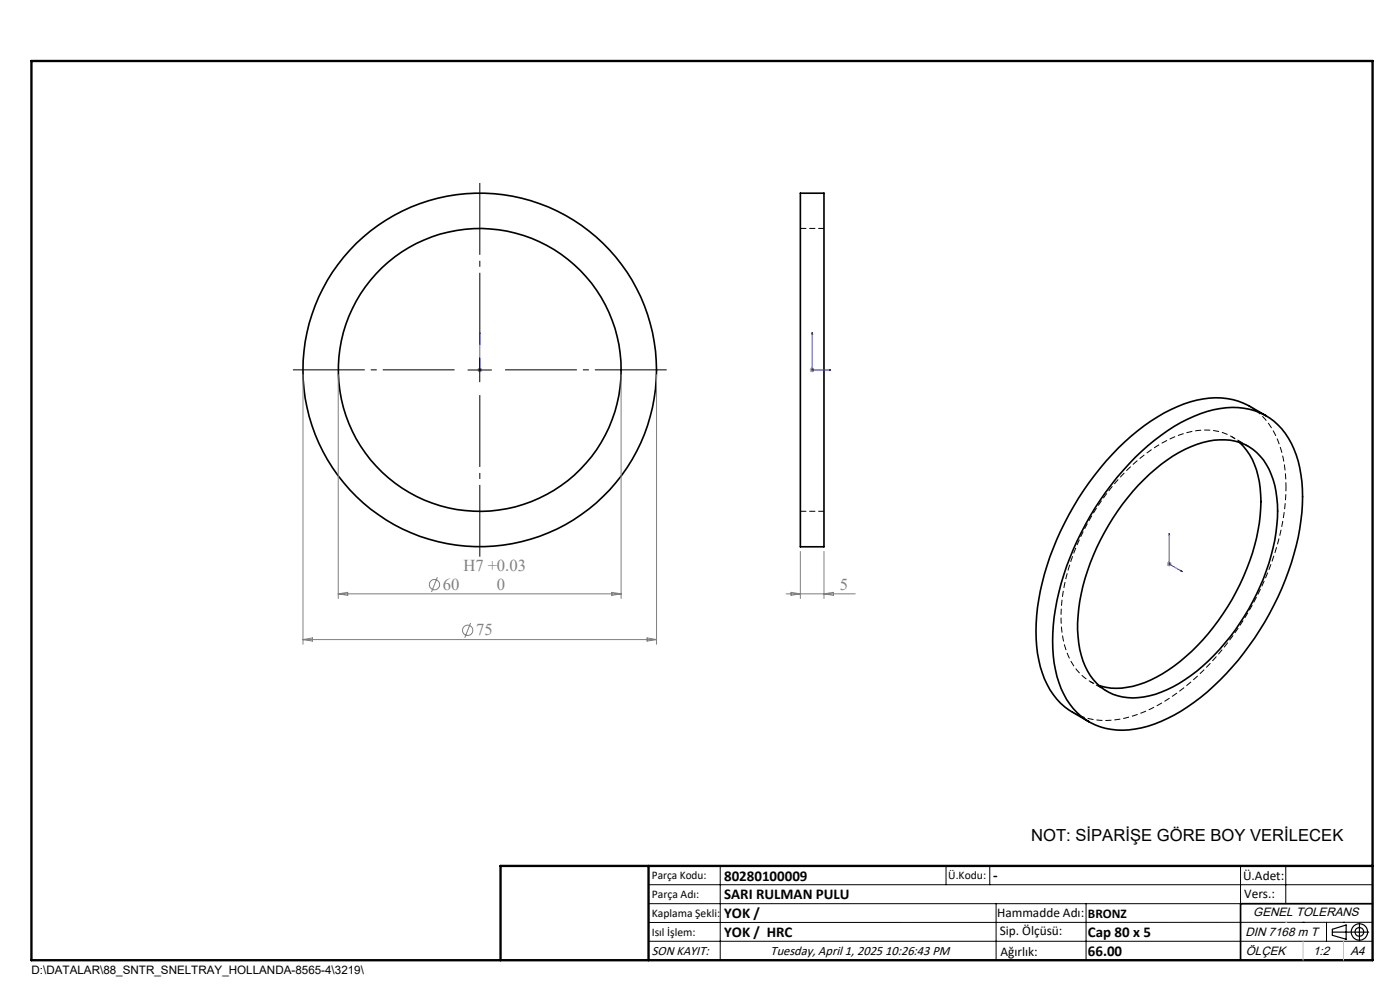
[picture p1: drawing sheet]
<svg xmlns="http://www.w3.org/2000/svg" width="297mm" height="210mm" viewBox="0 0 297 210" stroke-linecap="round" stroke-linejoin="round" font-family="sans-serif">
<g fill="none" stroke="#000" stroke-width=".35">
<path d="M169.8 41h5v75h-5zM240.8 97a36.2 36.2 0 0 1 16.7-10.1 14.2 14.2 0 0 1 14.4 4.1 21 21 0 0 1 4.4 12.7 51.9 51.9 0 0 1-7 26.5 54.4 54.4 0 0 1-20.2 21.5 21.1 21.1 0 0 1-14.5 2.8 13.9 13.9 0 0 1-10-9.7 34.9 34.9 0 0 1 0-19.2 62.9 62.9 0 0 1 16.2-28.6zM263 93.8a14.5 14.5 0 0 1 4.3 9.7 39.5 39.5 0 0 1-5 22 43.6 43.6 0 0 1-17 18.1 16.1 16.1 0 0 1-12.1 1.8M268.6 88.2a27.4 27.4 0 0 0-6-3.1 18.7 18.7 0 0 0-14.2 1.8 49.7 49.7 0 0 0-18.5 17.1 56.8 56.8 0 0 0-10.1 28.3 25.3 25.3 0 0 0 2.9 14 13.2 13.2 0 0 0 4.8 4.8l3.6 2M241.5 102.9a31.7 31.7 0 0 1 13.7-9 11.7 11.7 0 0 1 11.4 2.1 16 16 0 0 1 4.4 11 43.6 43.6 0 0 1-8 25.2 39.5 39.5 0 0 1-15.4 14.1 14.3 14.3 0 0 1-12.4 .5 12.5 12.5 0 0 1-6.1-9.1 35 35 0 0 1 2.9-19.9 51.4 51.4 0 0 1 9.5-14.9zM291.2 191.7h-28v12"/>
<circle cx="101.8" cy="78.5" r="30"/>
<circle cx="101.8" cy="78.5" r="37.5"/>
</g>
<path d="M174.8 48.5h-5M169.8 108.5h5" fill="none" stroke="#000" stroke-width=".21" stroke-dasharray="1.3 .6" stroke-linecap="butt"/>
<path d="M272.8 103.3a22.1 22.1 0 0 0-4.4-14.4 12.9 12.9 0 0 0-3.4-2.8" fill="none" stroke="#000" stroke-width=".21" stroke-dasharray="1.3 .6" stroke-dashoffset=".3" stroke-linecap="butt"/>
<path d="M227.6 151.1a16.1 16.1 0 0 0 13.8 .4 44.5 44.5 0 0 0 19-15.1 58.6 58.6 0 0 0 12.4-31.5v-1.6" fill="none" stroke="#000" stroke-width=".21" stroke-dasharray="1.3 .6" stroke-dashoffset=".4" stroke-linecap="butt"/>
<path d="M263 93.8a11.6 11.6 0 0 0-11.4-2 32.2 32.2 0 0 0-14.8 10.4 47.2 47.2 0 0 0-11.7 27.9 17.6 17.6 0 0 0 4 12.8 10.1 10.1 0 0 0 4.1 2.5" fill="none" stroke="#000" stroke-width=".21" stroke-dasharray="1.3 .6" stroke-dashoffset=".8" stroke-linecap="butt"/>
<path d="M264.8 94.7l-3.5-2.1M231.3 144.6l3.5 2" fill="none" stroke="#000" stroke-width=".21" stroke-dasharray="1.3 .6" stroke-dashoffset=".5" stroke-linecap="butt"/>
<g fill="none" stroke="#808080" stroke-width=".21">
<path d="M64.3 79.5v57.2M71.8 79.5v47.5M101.3 78.5h1M101.4 78.1l.7 .7M101.8 78v1M102.1 78.1l-.7 .7M131.8 79.5v47.5M139.3 79.5v57.2M171.8 78.5h1M171.9 78.1l.7 .7M172.3 78v1M172.6 78.1l-.7 .7"/>
<path d="M169.8 117v10M174.8 117v10M247.5 119.7h1M247.7 119.3l.7 .7M248 119.1v1M248.4 119.3l-.7 .7M64.3 135.7h75M64.3 135.7l2-.4v.7zM71.8 126h60M71.8 126l2-.3v.6zM92.8 122.4l-1.3 3.2M99.8 132.1l-1.2 3.2"/>
<path d="M129.8 125.7l2 .3-2 .3zM137.3 135.3l2 .4-2 .3zM166.8 126h14.6M167.8 125.7l2 .3-2 .3zM174.8 126l2-.3v.6z"/>
<circle cx="92.2" cy="124" r="1.1"/>
<circle cx="99.2" cy="133.7" r="1.09"/>
</g>
<g fill="none" stroke="#000" stroke-width=".25">
<path d="M282.6 197.7h7.8M282.6 197.1l3-.9v3l-3-.8zM288.4 195.8v3.8M106.2 203.7h185"/>
<circle cx="288.4" cy="197.7" r="1.74"/>
<circle cx="288.4" cy="197.7" r=".93"/>
</g>
<path d="M101.8 78.4v.2zM101.8 70.5v.4v-.4M101.8 78.5h.1M101.8 70.5v8M172.3 70.5l.1 .4h-.2zM172.3 70.5v8h4M175.9 78.4l.4 .1-.4 .1zM248 113.1l.1 .4-.1-.1zM248 113.1v6.6l2.9 1.6M250.6 121l.3 .3-.3-.1z" fill="none" stroke="#00f" stroke-width=".21"/>
<path d="M96.8 78.5h-35M101.8 73.5v-35M106.8 78.5h35M101.8 83.5v35" fill="none" stroke="#000" stroke-width=".21" stroke-dasharray="15.2 1.3 1.3 1.3" stroke-dashoffset="-.4" stroke-linecap="butt"/>
<g fill="none" stroke="#000" stroke-width=".21">
<path d="M99.3 78.5h5M101.8 76v5M137.6 187.7h153.6M137.6 191.7h153.6M137.6 199.7h153.6M152.8 183.7v20M200.7 183.7v4M210 183.7v4M211.3 191.7v12M230.4 191.7v12M263.2 183.7v20M272.8 183.7v8"/>
<path d="M276.4 195.6h.1M281.4 195.6v4.1M285 195.6h.1M291.2 195.6l-153.6 .1"/>
</g>
<path d="M6.7 12.9h284.5v190.8h-284.5zM137.6 183.7v20M291.2 183.7h-185v20" fill="none" stroke="#000" stroke-width=".5"/>
<path d="M276.4 199.7v4M285 199.7v4" fill="none" stroke="#c0c0c0" stroke-width=".21"/>
<path d="M272.8 195.6h.1" fill="none" stroke="#c0c0c0" stroke-width=".25"/>
<g fill="#00f">
<path d="M101.8 78.4v.2zM101.8 70.5v.4z"/>
<path d="M175.9 78.4l.4 .1-.4 .1zM172.3 70.5l.1 .4h-.2z"/>
<path d="M250.6 121l.3 .3-.3-.1zM248 113.1l.1 .4-.1-.1z"/>
</g>
<g font-size="3.5" fill="#808080">
<text x="94" y="125.1">60</text>
<text x="98.3" y="121.2">H7 +0.03</text>
<text x="105.4" y="125.1">0</text>
<text x="178.1" y="125.1">5</text>
<text x="101" y="134.8">75</text>
</g>
<text font-size="3.5" x="218.8" y="178.3">NOT: SİPARİŞE GÖRE BOY VERİLECEK</text>
<g font-size="3.2">
<text x="153.6" y="190.8">SARI RULMAN PULU</text>
<text x="153.6" y="186.8">80280100009</text>
<text x="210.7" y="186.6">-</text>
<text x="153.6" y="194.8">YOK /</text>
<text x="153.6" y="198.8">YOK / HRC</text>
<text x="230.8" y="198.7">Cap 80 x 5</text>
<text x="230.8" y="202.8">66.00</text>
</g>
<g font-size="2.8">
<text x="263.7" y="186.7">Ü.Adet:</text>
<text x="263.9" y="190.5">Vers.:</text>
<text x="211.5" y="194.5">Hammadde Adı:</text>
<text x="230.8" y="194.7">BRONZ</text>
<text x="138.3" y="202.6">SON KAYIT:</text>
<text x="163.5" y="202.6">Tuesday, April 1, 2025 10:26:43 PM</text>
<text x="212.1" y="198.4">Sip. Ölçüsü:</text>
<text x="212.2" y="202.7">Ağırlık:</text>
</g>
<g font-size="2.6">
<text x="265.9" y="194.4">GENEL TOLERANS</text>
<text x="264.2" y="198.5">DIN 7168 m T</text>
<text x="264.3" y="202.6">ÖLÇEK</text>
<text x="278.5" y="202.6">1:2</text>
<text x="286.5" y="202.6">A4</text>
</g>
<g font-size="2.5">
<text x="138.3" y="186.4">Parça Kodu:</text>
<text x="138.3" y="190.5">Parça Adı:</text>
<text x="201.2" y="186.5">Ü.Kodu:</text>
<text x="138.3" y="194.5">Kaplama Şekli:</text>
<text x="138.3" y="198.6">Isıl İşlem:</text>
<text x="6.7" y="206.7">D:\DATALAR\88_SNTR_SNELTRAY_HOLLANDA-8565-4\3219\</text>
</g>
</svg>
